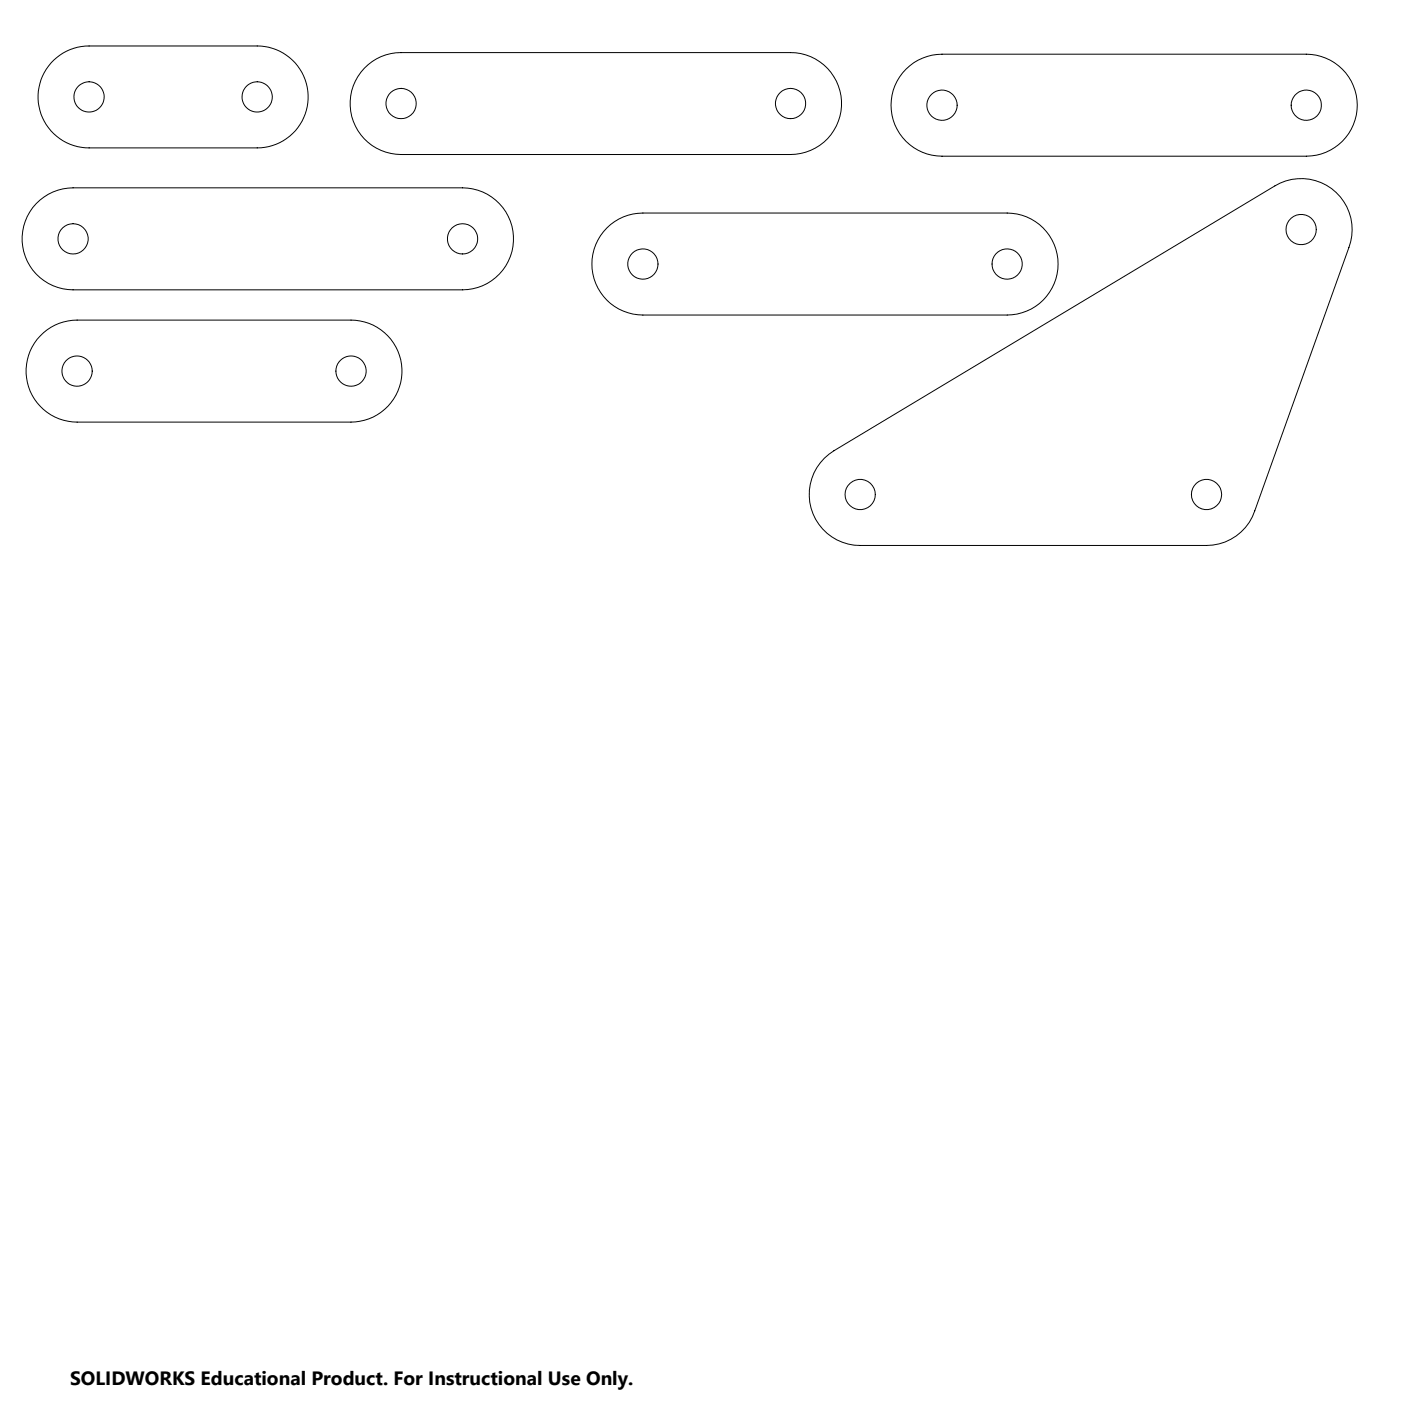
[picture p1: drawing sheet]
<svg xmlns="http://www.w3.org/2000/svg" width="500mm" height="500mm" viewBox="0 0 500 500" stroke-linecap="round" stroke-linejoin="round" font-family="sans-serif">
<g fill="none" stroke="#000" stroke-width=".36">
<path d="M19.2 21.5a18.1 18.1 0 0 1 12.6-5.1h60a18.2 18.2 0 0 1 18.2 18.2 18.2 18.2 0 0 1-18.2 18.2h-60a18.2 18.2 0 0 1-16.9-11.4 18.2 18.2 0 0 1 4.3-19.9zM130 24.4a17.9 17.9 0 0 1 13.2-5.6h139a18.2 18.2 0 0 1 18.1 18.2 18.2 18.2 0 0 1-18.1 18.1h-139a18.2 18.2 0 0 1-16.8-11 18.2 18.2 0 0 1 3.6-19.7zM323.3 24.7a18.4 18.4 0 0 1 12.9-5.4h130a18.2 18.2 0 0 1 18.2 18.2 18.2 18.2 0 0 1-18.2 18.2h-130a18.2 18.2 0 0 1-16.8-11.2 18.2 18.2 0 0 1 3.9-19.8zM12.9 72.7a18.3 18.3 0 0 1 13.2-5.7h139a18.2 18.2 0 0 1 18.2 18.2 18.2 18.2 0 0 1-18.2 18.2h-139a18.2 18.2 0 0 1-16.7-11 18.2 18.2 0 0 1 3.5-19.7zM216.6 81.4a18.1 18.1 0 0 1 12.8-5.4h130a18.2 18.2 0 0 1 18.2 18.2 18.2 18.2 0 0 1-18.2 18.2h-130a18.2 18.2 0 0 1-16.8-11.2 18.2 18.2 0 0 1 4-19.8zM14.4 119.9a18.1 18.1 0 0 1 13.1-5.7h97.8a18.2 18.2 0 0 1 18.2 18.2 18.2 18.2 0 0 1-18.2 18.2h-97.8a18.2 18.2 0 0 1-16.7-11 18.2 18.2 0 0 1 3.6-19.7zM294.2 163.5l3.4-2.6 157.4-94.6a18.2 18.2 0 0 1 21 1.6 18.2 18.2 0 0 1 5.4 20.4l-33.6 94a18.1 18.1 0 0 1-17.2 12.4h-123.6a18.2 18.2 0 0 1-16.8-11.3 18.2 18.2 0 0 1 4-19.9z"/>
<circle cx="31.8" cy="34.6" r="5.4"/>
<circle cx="91.8" cy="34.6" r="5.4"/>
<circle cx="143.1" cy="37" r="5.4"/>
<circle cx="282.1" cy="36.9" r="5.4"/>
<circle cx="336.2" cy="37.5" r="5.4"/>
<circle cx="466.2" cy="37.5" r="5.4"/>
<circle cx="26.1" cy="85.2" r="5.4"/>
<circle cx="165.1" cy="85.2" r="5.4"/>
<circle cx="229.4" cy="94.2" r="5.4"/>
<circle cx="359.4" cy="94.2" r="5.4"/>
<circle cx="464.4" cy="81.9" r="5.4"/>
<circle cx="27.5" cy="132.4" r="5.4"/>
<circle cx="125.3" cy="132.4" r="5.4"/>
<circle cx="307" cy="176.5" r="5.4"/>
<circle cx="430.6" cy="176.5" r="5.4"/>
</g>
<text font-size="6.9" x="25" y="494.4">SOLIDWORKS Educational Product. For Instructional Use Only.</text>
</svg>
